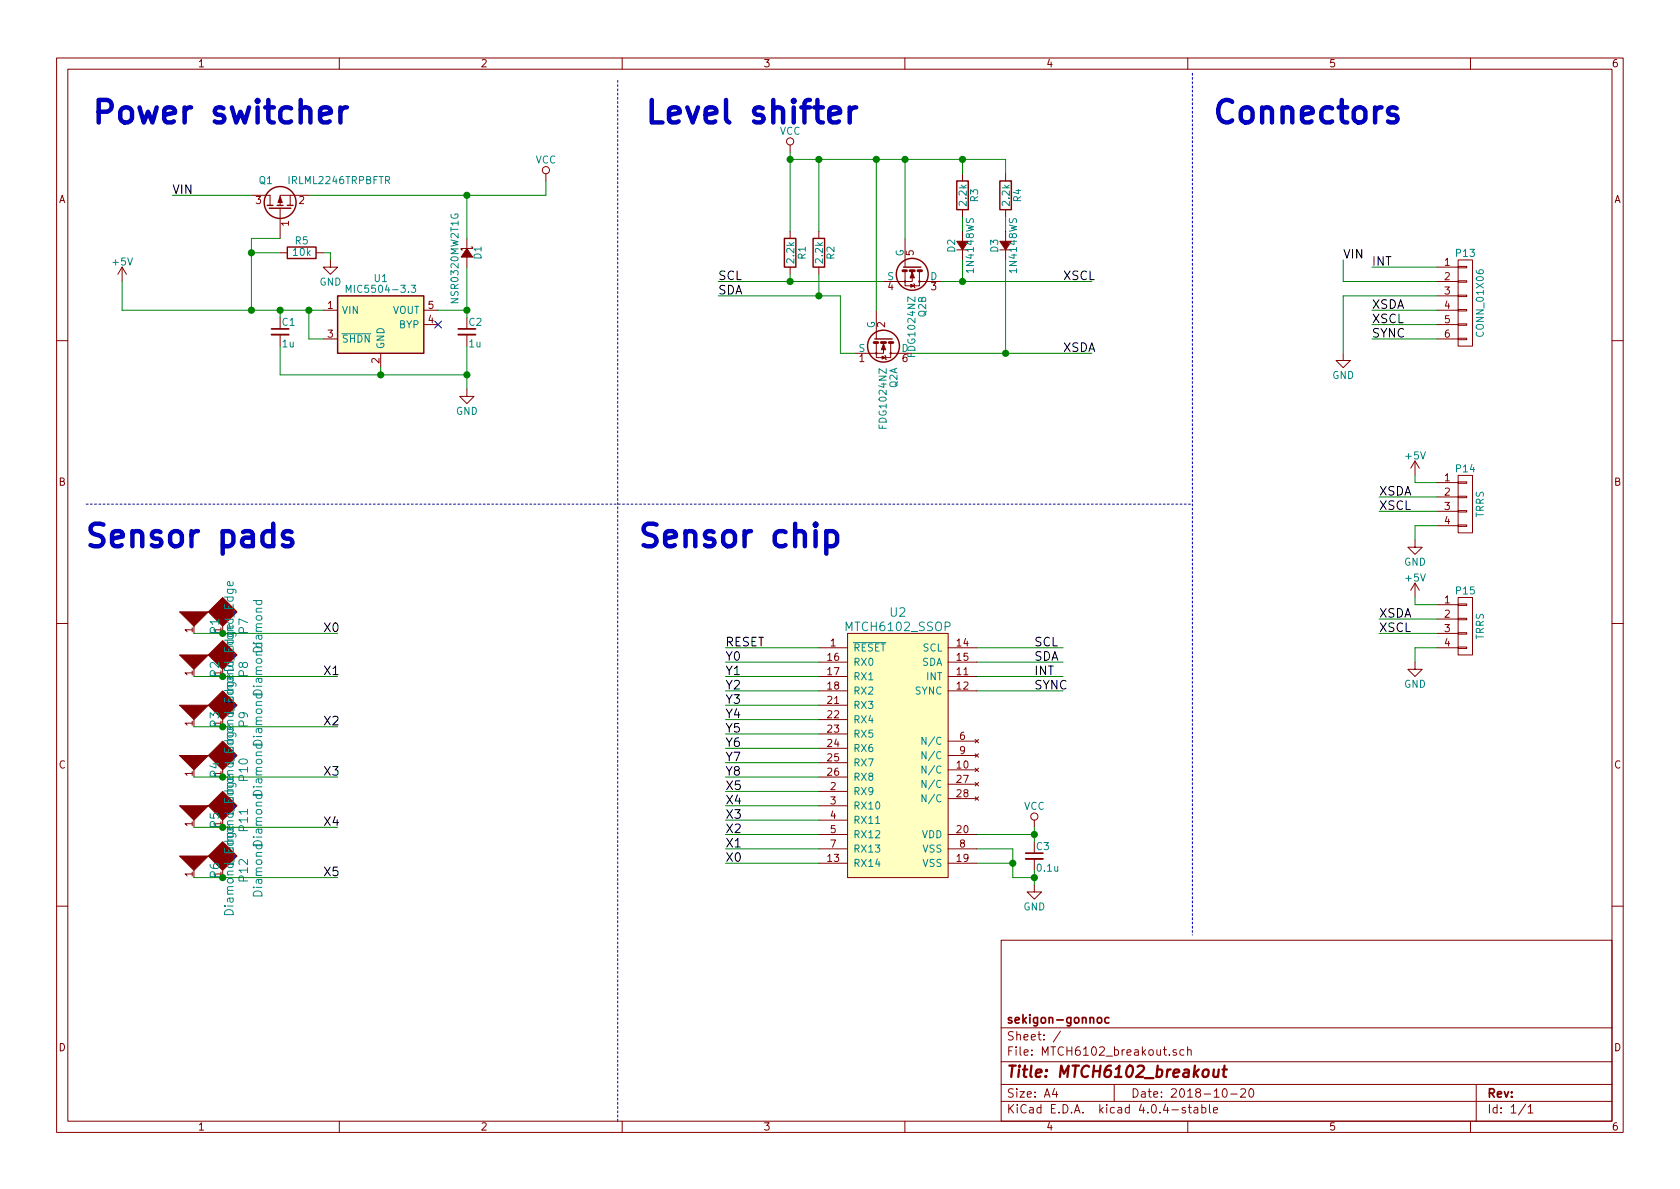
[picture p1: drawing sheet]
EESchema Schematic File Version 2
LIBS:power
LIBS:device
LIBS:transistors
LIBS:conn
LIBS:linear
LIBS:regul
LIBS:74xx
LIBS:cmos4000
LIBS:adc-dac
LIBS:memory
LIBS:xilinx
LIBS:microcontrollers
LIBS:dsp
LIBS:microchip
LIBS:analog_switches
LIBS:motorola
LIBS:texas
LIBS:intel
LIBS:audio
LIBS:interface
LIBS:digital-audio
LIBS:philips
LIBS:display
LIBS:cypress
LIBS:siliconi
LIBS:opto
LIBS:atmel
LIBS:contrib
LIBS:valves
LIBS:MTCH6102_breakout-cache
EELAYER 25 0
EELAYER END
$Descr A4 11693 8268
encoding utf-8
Sheet 1 1
Title "MTCH6102_breakout"
Date "2018-10-20"
Rev ""
Comp "sekigon-gonnoc"
Comment1 ""
Comment2 ""
Comment3 ""
Comment4 ""
$EndDescr
$Comp
L Diamond P7
U 1 1
P 1750 4350
F 0 "P7" H 1750 4300 60  0000 C CNN
F 1 "Diamond" H 1750 4400 60  0000 C CNN
F 2 "MyLib:diamond_top_5mm" H 1750 4350 60  0001 C CNN
F 3 "" H 1750 4350 60  0001 C CNN
	1    1750 4350
	0    1    1    0   
$EndComp
$Comp
L Diamond_Edge P1
U 1 1
P 1550 4350
F 0 "P1" H 1550 4300 60  0000 C CNN
F 1 "Diamond_Edge" H 1550 4400 60  0000 C CNN
F 2 "MyLib:diamond_top_edge" H 1550 4350 60  0001 C CNN
F 3 "" H 1550 4350 60  0001 C CNN
	1    1550 4350
	0    1    1    0   
$EndComp
$Comp
L MTCH6102_SSOP U2
U 1 1
P 6250 4300
F 0 "U2" H 6250 4350 60  0000 C CNN
F 1 "MTCH6102_SSOP" H 6250 4250 60  0000 C CNN
F 2 "Housings_SSOP:SSOP-28_5.3x10.2mm_Pitch0.65mm" H 6250 4300 60  0001 C CNN
F 3 "" H 6250 4300 60  0000 C CNN
	1    6250 4300
	1    0    0    -1  
$EndComp
Text Label 2250 4700 0    60   ~ 0
X1
Text Label 2250 5050 0    60   ~ 0
X2
Text Label 2250 5400 0    60   ~ 0
X3
Text Label 2250 5750 0    60   ~ 0
X4
Text Label 2250 6100 0    60   ~ 0
X5
$Comp
L Diamond P8
U 1 1
P 1750 4650
F 0 "P8" H 1750 4600 60  0000 C CNN
F 1 "Diamond" H 1750 4700 60  0000 C CNN
F 2 "MyLib:diamond_top_5mm" H 1750 4650 60  0001 C CNN
F 3 "" H 1750 4650 60  0001 C CNN
	1    1750 4650
	0    1    1    0   
$EndComp
$Comp
L Diamond_Edge P2
U 1 1
P 1550 4650
F 0 "P2" H 1550 4600 60  0000 C CNN
F 1 "Diamond_Edge" H 1550 4700 60  0000 C CNN
F 2 "MyLib:diamond_top_edge" H 1550 4650 60  0001 C CNN
F 3 "" H 1550 4650 60  0001 C CNN
	1    1550 4650
	0    1    1    0   
$EndComp
$Comp
L Diamond P9
U 1 1
P 1750 5000
F 0 "P9" H 1750 4950 60  0000 C CNN
F 1 "Diamond" H 1750 5050 60  0000 C CNN
F 2 "MyLib:diamond_top_5mm" H 1750 5000 60  0001 C CNN
F 3 "" H 1750 5000 60  0001 C CNN
	1    1750 5000
	0    1    1    0   
$EndComp
$Comp
L Diamond_Edge P3
U 1 1
P 1550 5000
F 0 "P3" H 1550 4950 60  0000 C CNN
F 1 "Diamond_Edge" H 1550 5050 60  0000 C CNN
F 2 "MyLib:diamond_top_edge" H 1550 5000 60  0001 C CNN
F 3 "" H 1550 5000 60  0001 C CNN
	1    1550 5000
	0    1    1    0   
$EndComp
$Comp
L Diamond P10
U 1 1
P 1750 5350
F 0 "P10" H 1750 5300 60  0000 C CNN
F 1 "Diamond" H 1750 5400 60  0000 C CNN
F 2 "MyLib:diamond_top_5mm" H 1750 5350 60  0001 C CNN
F 3 "" H 1750 5350 60  0001 C CNN
	1    1750 5350
	0    1    1    0   
$EndComp
$Comp
L Diamond_Edge P4
U 1 1
P 1550 5350
F 0 "P4" H 1550 5300 60  0000 C CNN
F 1 "Diamond_Edge" H 1550 5400 60  0000 C CNN
F 2 "MyLib:diamond_top_edge" H 1550 5350 60  0001 C CNN
F 3 "" H 1550 5350 60  0001 C CNN
	1    1550 5350
	0    1    1    0   
$EndComp
$Comp
L Diamond P11
U 1 1
P 1750 5700
F 0 "P11" H 1750 5650 60  0000 C CNN
F 1 "Diamond" H 1750 5750 60  0000 C CNN
F 2 "MyLib:diamond_top_5mm" H 1750 5700 60  0001 C CNN
F 3 "" H 1750 5700 60  0001 C CNN
	1    1750 5700
	0    1    1    0   
$EndComp
$Comp
L Diamond_Edge P5
U 1 1
P 1550 5700
F 0 "P5" H 1550 5650 60  0000 C CNN
F 1 "Diamond_Edge" H 1550 5750 60  0000 C CNN
F 2 "MyLib:diamond_top_edge" H 1550 5700 60  0001 C CNN
F 3 "" H 1550 5700 60  0001 C CNN
	1    1550 5700
	0    1    1    0   
$EndComp
$Comp
L Diamond P12
U 1 1
P 1750 6050
F 0 "P12" H 1750 6000 60  0000 C CNN
F 1 "Diamond" H 1750 6100 60  0000 C CNN
F 2 "MyLib:diamond_top_5mm" H 1750 6050 60  0001 C CNN
F 3 "" H 1750 6050 60  0001 C CNN
	1    1750 6050
	0    1    1    0   
$EndComp
$Comp
L Diamond_Edge P6
U 1 1
P 1550 6050
F 0 "P6" H 1550 6000 60  0000 C CNN
F 1 "Diamond_Edge" H 1550 6100 60  0000 C CNN
F 2 "MyLib:diamond_top_edge" H 1550 6050 60  0001 C CNN
F 3 "" H 1550 6050 60  0001 C CNN
	1    1550 6050
	0    1    1    0   
$EndComp
$Comp
L C_Small C3
U 1 1
P 7200 5950
F 0 "C3" H 7210 6020 50  0000 L CNN
F 1 "0.1u" H 7210 5870 50  0000 L CNN
F 2 "Capacitors_SMD:C_0603_HandSoldering" H 7200 5950 50  0001 C CNN
F 3 "" H 7200 5950 50  0000 C CNN
	1    7200 5950
	1    0    0    -1  
$EndComp
$Comp
L GND #PWR7
U 1 1
P 7200 6150
F 0 "#PWR7" H 7200 5900 50  0001 C CNN
F 1 "GND" H 7200 6000 50  0000 C CNN
F 2 "" H 7200 6150 50  0000 C CNN
F 3 "" H 7200 6150 50  0000 C CNN
	1    7200 6150
	1    0    0    -1  
$EndComp
$Comp
L R R1
U 1 1
P 5500 1750
F 0 "R1" V 5580 1750 50  0000 C CNN
F 1 "2.2k" V 5500 1750 50  0000 C CNN
F 2 "Resistors_SMD:R_0603_HandSoldering" V 5430 1750 50  0001 C CNN
F 3 "" H 5500 1750 50  0000 C CNN
	1    5500 1750
	1    0    0    -1  
$EndComp
$Comp
L R R2
U 1 1
P 5700 1750
F 0 "R2" V 5780 1750 50  0000 C CNN
F 1 "2.2k" V 5700 1750 50  0000 C CNN
F 2 "Resistors_SMD:R_0603_HandSoldering" V 5630 1750 50  0001 C CNN
F 3 "" H 5700 1750 50  0000 C CNN
	1    5700 1750
	1    0    0    -1  
$EndComp
$Comp
L LT1761-3.3 U1
U 1 1
P 2650 2250
F 0 "U1" H 2650 2575 50  0000 C CNN
F 1 "MIC5504-3.3" H 2650 2500 50  0000 C CNN
F 2 "TO_SOT_Packages_SMD:SOT-23-5_HandSoldering" H 2700 2000 50  0001 L CNN
F 3 "" H 2650 2250 50  0000 C CNN
	1    2650 2250
	1    0    0    -1  
$EndComp
$Comp
L C_Small C1
U 1 1
P 1950 2300
F 0 "C1" H 1960 2370 50  0000 L CNN
F 1 "1u" H 1960 2220 50  0000 L CNN
F 2 "Capacitors_SMD:C_0603_HandSoldering" H 1950 2300 50  0001 C CNN
F 3 "" H 1950 2300 50  0000 C CNN
	1    1950 2300
	1    0    0    -1  
$EndComp
$Comp
L C_Small C2
U 1 1
P 3250 2300
F 0 "C2" H 3260 2370 50  0000 L CNN
F 1 "1u" H 3260 2220 50  0000 L CNN
F 2 "Capacitors_SMD:C_0603_HandSoldering" H 3250 2300 50  0001 C CNN
F 3 "" H 3250 2300 50  0000 C CNN
	1    3250 2300
	1    0    0    -1  
$EndComp
Text Label 2250 4400 0    60   ~ 0
X0
Text Label 5050 6000 0    60   ~ 0
X0
Text Label 5050 5900 0    60   ~ 0
X1
Text Label 5050 5800 0    60   ~ 0
X2
Text Label 5050 5700 0    60   ~ 0
X3
Text Label 5050 5600 0    60   ~ 0
X4
Text Label 5050 5500 0    60   ~ 0
X5
Text Label 5050 4600 0    60   ~ 0
Y0
Text Label 5050 4700 0    60   ~ 0
Y1
Text Label 5050 4800 0    60   ~ 0
Y2
Text Label 5050 4900 0    60   ~ 0
Y3
Text Label 5050 5000 0    60   ~ 0
Y4
Text Label 5050 5100 0    60   ~ 0
Y5
Text Label 5050 5200 0    60   ~ 0
Y6
Text Label 5050 5300 0    60   ~ 0
Y7
Text Label 5050 5400 0    60   ~ 0
Y8
$Comp
L FDG1024NZ Q2
U 2 1
P 6350 1850
F 0 "Q2" H 6550 1925 50  0000 L CNN
F 1 "FDG1024NZ" H 6550 1850 50  0000 L CNN
F 2 "" H 6550 1775 50  0000 L CIN
F 3 "" H 6350 1850 50  0000 L CNN
	2    6350 1850
	0    1    1    0   
$EndComp
$Comp
L FDG1024NZ Q2
U 1 1
P 6150 2350
F 0 "Q2" H 6350 2425 50  0000 L CNN
F 1 "FDG1024NZ" H 6350 2350 50  0000 L CNN
F 2 "" H 6350 2275 50  0000 L CIN
F 3 "" H 6150 2350 50  0000 L CNN
	1    6150 2350
	0    1    1    0   
$EndComp
$Comp
L D_Small D2
U 1 1
P 6700 1700
F 0 "D2" H 6650 1780 50  0000 L CNN
F 1 "1N4148WS" H 6500 1650 50  0000 L CNN
F 2 "Diodes_SMD:D_SOD-323_HandSoldering" V 6700 1700 50  0001 C CNN
F 3 "" V 6700 1700 50  0000 C CNN
	1    6700 1700
	0    -1   -1   0   
$EndComp
$Comp
L D_Small D3
U 1 1
P 7000 1700
F 0 "D3" H 6950 1780 50  0000 L CNN
F 1 "1N4148WS" H 6800 1650 50  0000 L CNN
F 2 "Diodes_SMD:D_SOD-323_HandSoldering" V 7000 1700 50  0001 C CNN
F 3 "" V 7000 1700 50  0000 C CNN
	1    7000 1700
	0    -1   -1   0   
$EndComp
$Comp
L R R3
U 1 1
P 6700 1350
F 0 "R3" V 6780 1350 50  0000 C CNN
F 1 "2.2k" V 6700 1350 50  0000 C CNN
F 2 "Resistors_SMD:R_0603_HandSoldering" V 6630 1350 50  0001 C CNN
F 3 "" H 6700 1350 50  0000 C CNN
	1    6700 1350
	1    0    0    -1  
$EndComp
$Comp
L R R4
U 1 1
P 7000 1350
F 0 "R4" V 7080 1350 50  0000 C CNN
F 1 "2.2k" V 7000 1350 50  0000 C CNN
F 2 "Resistors_SMD:R_0603_HandSoldering" V 6930 1350 50  0001 C CNN
F 3 "" H 7000 1350 50  0000 C CNN
	1    7000 1350
	1    0    0    -1  
$EndComp
$Comp
L D_Schottky_Small D1
U 1 1
P 3250 1750
F 0 "D1" H 3200 1830 50  0000 L CNN
F 1 "NSR0320MW2T1G" H 2970 1670 50  0000 L CNN
F 2 "Diodes_SMD:D_SOD-323_HandSoldering" V 3250 1750 50  0001 C CNN
F 3 "" V 3250 1750 50  0000 C CNN
	1    3250 1750
	0    1    1    0   
$EndComp
$Comp
L Q_PMOS_GSD Q1
U 1 1
P 1950 1450
F 0 "Q1" V 2150 1600 50  0000 R CNN
F 1 "IRLML2246TRPBFTR" V 2150 1400 50  0000 R CNN
F 2 "TO_SOT_Packages_SMD:SOT-23_Handsoldering" H 2150 1550 50  0001 C CNN
F 3 "" H 1950 1450 50  0000 C CNN
	1    1950 1450
	0    -1   -1   0   
$EndComp
$Comp
L R R5
U 1 1
P 2100 1750
F 0 "R5" V 2180 1750 50  0000 C CNN
F 1 "10k" V 2100 1750 50  0000 C CNN
F 2 "Resistors_SMD:R_0603_HandSoldering" V 2030 1750 50  0001 C CNN
F 3 "" H 2100 1750 50  0000 C CNN
	1    2100 1750
	0    -1   -1   0   
$EndComp
$Comp
L GND #PWR3
U 1 1
P 3250 2700
F 0 "#PWR3" H 3250 2450 50  0001 C CNN
F 1 "GND" H 3250 2550 50  0000 C CNN
F 2 "" H 3250 2700 50  0000 C CNN
F 3 "" H 3250 2700 50  0000 C CNN
	1    3250 2700
	1    0    0    -1  
$EndComp
NoConn ~ 3050 2250
$Comp
L VCC #PWR4
U 1 1
P 3800 1250
F 0 "#PWR4" H 3800 1100 50  0001 C CNN
F 1 "VCC" H 3800 1400 50  0000 C CNN
F 2 "" H 3800 1250 50  0000 C CNN
F 3 "" H 3800 1250 50  0000 C CNN
	1    3800 1250
	1    0    0    -1  
$EndComp
$Comp
L VCC #PWR5
U 1 1
P 5500 1050
F 0 "#PWR5" H 5500 900 50  0001 C CNN
F 1 "VCC" H 5500 1200 50  0000 C CNN
F 2 "" H 5500 1050 50  0000 C CNN
F 3 "" H 5500 1050 50  0000 C CNN
	1    5500 1050
	1    0    0    -1  
$EndComp
$Comp
L VCC #PWR6
U 1 1
P 7200 5750
F 0 "#PWR6" H 7200 5600 50  0001 C CNN
F 1 "VCC" H 7200 5900 50  0000 C CNN
F 2 "" H 7200 5750 50  0000 C CNN
F 3 "" H 7200 5750 50  0000 C CNN
	1    7200 5750
	1    0    0    -1  
$EndComp
$Comp
L CONN_01X04 P14
U 1 1
P 10200 3500
F 0 "P14" H 10200 3750 50  0000 C CNN
F 1 "TRRS" V 10300 3500 50  0000 C CNN
F 2 "MyLib:trrs_jack" H 10200 3500 50  0001 C CNN
F 3 "" H 10200 3500 50  0000 C CNN
	1    10200 3500
	1    0    0    -1  
$EndComp
$Comp
L CONN_01X04 P15
U 1 1
P 10200 4350
F 0 "P15" H 10200 4600 50  0000 C CNN
F 1 "TRRS" V 10300 4350 50  0000 C CNN
F 2 "MyLib:trrs_jack" H 10200 4350 50  0001 C CNN
F 3 "" H 10200 4350 50  0000 C CNN
	1    10200 4350
	1    0    0    -1  
$EndComp
Text Label 5050 4500 0    60   ~ 0
RESET
Text Label 7200 4500 0    60   ~ 0
SCL
Text Label 7200 4600 0    60   ~ 0
SDA
Text Label 7200 4700 0    60   ~ 0
INT
Text Label 7200 4800 0    60   ~ 0
SYNC
Text Label 5000 1950 0    60   ~ 0
SCL
Text Label 5000 2050 0    60   ~ 0
SDA
Text Label 7400 1950 0    60   ~ 0
XSCL
Text Label 7400 2450 0    60   ~ 0
XSDA
$Comp
L CONN_01X06 P13
U 1 1
P 10200 2100
F 0 "P13" H 10200 2450 50  0000 C CNN
F 1 "CONN_01X06" V 10300 2100 50  0000 C CNN
F 2 "Pin_Headers:Pin_Header_Straight_2x03_Pitch2.54mm" H 10200 2100 50  0001 C CNN
F 3 "" H 10200 2100 50  0000 C CNN
	1    10200 2100
	1    0    0    -1  
$EndComp
Text Label 9550 1850 0    60   ~ 0
INT
Text Label 9550 2150 0    60   ~ 0
XSDA
Text Label 9550 2250 0    60   ~ 0
XSCL
Text Label 9550 2350 0    60   ~ 0
SYNC
$Comp
L GND #PWR8
U 1 1
P 9350 2450
F 0 "#PWR8" H 9350 2200 50  0001 C CNN
F 1 "GND" H 9350 2300 50  0000 C CNN
F 2 "" H 9350 2450 50  0000 C CNN
F 3 "" H 9350 2450 50  0000 C CNN
	1    9350 2450
	1    0    0    -1  
$EndComp
$Comp
L +5V #PWR1
U 1 1
P 850 1950
F 0 "#PWR1" H 850 1800 50  0001 C CNN
F 1 "+5V" H 850 2090 50  0000 C CNN
F 2 "" H 850 1950 50  0000 C CNN
F 3 "" H 850 1950 50  0000 C CNN
	1    850  1950
	1    0    0    -1  
$EndComp
$Comp
L +5V #PWR9
U 1 1
P 9850 3300
F 0 "#PWR9" H 9850 3150 50  0001 C CNN
F 1 "+5V" H 9850 3440 50  0000 C CNN
F 2 "" H 9850 3300 50  0000 C CNN
F 3 "" H 9850 3300 50  0000 C CNN
	1    9850 3300
	1    0    0    -1  
$EndComp
$Comp
L GND #PWR10
U 1 1
P 9850 3750
F 0 "#PWR10" H 9850 3500 50  0001 C CNN
F 1 "GND" H 9850 3600 50  0000 C CNN
F 2 "" H 9850 3750 50  0000 C CNN
F 3 "" H 9850 3750 50  0000 C CNN
	1    9850 3750
	1    0    0    -1  
$EndComp
Text Label 9600 3450 0    60   ~ 0
XSDA
Text Label 9600 3550 0    60   ~ 0
XSCL
$Comp
L +5V #PWR11
U 1 1
P 9850 4150
F 0 "#PWR11" H 9850 4000 50  0001 C CNN
F 1 "+5V" H 9850 4290 50  0000 C CNN
F 2 "" H 9850 4150 50  0000 C CNN
F 3 "" H 9850 4150 50  0000 C CNN
	1    9850 4150
	1    0    0    -1  
$EndComp
$Comp
L GND #PWR12
U 1 1
P 9850 4600
F 0 "#PWR12" H 9850 4350 50  0001 C CNN
F 1 "GND" H 9850 4450 50  0000 C CNN
F 2 "" H 9850 4600 50  0000 C CNN
F 3 "" H 9850 4600 50  0000 C CNN
	1    9850 4600
	1    0    0    -1  
$EndComp
Text Label 9600 4300 0    60   ~ 0
XSDA
Text Label 9600 4400 0    60   ~ 0
XSCL
Text Label 9350 1800 0    60   ~ 0
VIN
Text Label 1200 1350 0    60   ~ 0
VIN
$Comp
L GND #PWR2
U 1 1
P 2300 1800
F 0 "#PWR2" H 2300 1550 50  0001 C CNN
F 1 "GND" H 2300 1650 50  0000 C CNN
F 2 "" H 2300 1800 50  0000 C CNN
F 3 "" H 2300 1800 50  0000 C CNN
	1    2300 1800
	1    0    0    -1  
$EndComp
Wire Wire Line
	1350 4400 2350 4400
Connection ~ 1550 4400
Wire Wire Line
	1350 4700 2350 4700
Connection ~ 1550 4700
Wire Wire Line
	1350 5050 2350 5050
Connection ~ 1550 5050
Wire Wire Line
	1350 5400 2350 5400
Connection ~ 1550 5400
Wire Wire Line
	1350 5750 2350 5750
Connection ~ 1550 5750
Wire Wire Line
	1350 6100 2350 6100
Connection ~ 1550 6100
Wire Wire Line
	5700 4600 5050 4600
Wire Wire Line
	5700 4700 5050 4700
Wire Wire Line
	5700 4900 5050 4900
Wire Wire Line
	5700 5000 5050 5000
Wire Wire Line
	5700 5100 5050 5100
Wire Wire Line
	5700 5900 5050 5900
Wire Wire Line
	5700 5600 5050 5600
Wire Wire Line
	5700 5500 5050 5500
Wire Wire Line
	5700 5700 5050 5700
Wire Wire Line
	5700 6000 5050 6000
Wire Wire Line
	5700 5800 5050 5800
Wire Wire Line
	5700 4800 5050 4800
Wire Wire Line
	5700 5200 5050 5200
Wire Wire Line
	5700 5300 5050 5300
Wire Wire Line
	5050 5400 5700 5400
Wire Wire Line
	850  2150 2250 2150
Connection ~ 1950 2150
Wire Wire Line
	3250 1850 3250 2200
Wire Wire Line
	3050 2150 3250 2150
Connection ~ 3250 2150
Wire Wire Line
	2150 1350 3800 1350
Wire Wire Line
	3250 1650 3250 1350
Connection ~ 3250 1350
Wire Wire Line
	1200 1350 1750 1350
Wire Wire Line
	2250 2350 2150 2350
Wire Wire Line
	2150 2350 2150 2150
Connection ~ 2150 2150
Wire Wire Line
	3250 2400 3250 2700
Wire Wire Line
	1950 2600 3250 2600
Wire Wire Line
	1950 2600 1950 2400
Connection ~ 3250 2600
Wire Wire Line
	2650 2550 2650 2600
Connection ~ 2650 2600
Wire Wire Line
	7200 5750 7200 5850
Wire Wire Line
	6800 5800 7200 5800
Connection ~ 7200 5800
Wire Wire Line
	7200 6050 7200 6150
Wire Wire Line
	6800 5900 7050 5900
Wire Wire Line
	7050 5900 7050 6100
Wire Wire Line
	7050 6100 7200 6100
Connection ~ 7200 6100
Wire Wire Line
	6800 6000 7050 6000
Connection ~ 7050 6000
Wire Wire Line
	5000 1950 6150 1950
Wire Wire Line
	5000 2050 5850 2050
Wire Wire Line
	5500 1900 5500 1950
Connection ~ 5500 1950
Wire Wire Line
	5700 1900 5700 2050
Connection ~ 5700 2050
Wire Wire Line
	5850 2050 5850 2450
Wire Wire Line
	5850 2450 5950 2450
Wire Wire Line
	6550 1950 7600 1950
Wire Wire Line
	6350 2450 7600 2450
Wire Wire Line
	6700 1500 6700 1600
Wire Wire Line
	6700 1800 6700 1950
Connection ~ 6700 1950
Wire Wire Line
	7000 1800 7000 2450
Connection ~ 7000 2450
Wire Wire Line
	7000 1600 7000 1500
Wire Wire Line
	3800 1350 3800 1250
Wire Wire Line
	5500 1050 5500 1600
Wire Wire Line
	5500 1100 7000 1100
Wire Wire Line
	7000 1100 7000 1200
Connection ~ 5500 1100
Wire Wire Line
	6700 1200 6700 1100
Connection ~ 6700 1100
Wire Wire Line
	5700 1600 5700 1100
Connection ~ 5700 1100
Wire Wire Line
	5700 4500 5050 4500
Wire Wire Line
	6800 4500 7400 4500
Wire Wire Line
	6800 4600 7400 4600
Wire Wire Line
	6800 4700 7400 4700
Wire Wire Line
	6800 4800 7400 4800
Wire Wire Line
	10000 1850 9550 1850
Wire Wire Line
	9350 1950 10000 1950
Wire Wire Line
	9350 2050 10000 2050
Wire Wire Line
	10000 2150 9550 2150
Wire Wire Line
	10000 2250 9550 2250
Wire Wire Line
	10000 2350 9550 2350
Wire Wire Line
	9350 1800 9350 1950
Wire Wire Line
	9350 2050 9350 2450
Wire Wire Line
	850  1950 850  2150
Wire Wire Line
	10000 3650 9850 3650
Wire Wire Line
	9850 3650 9850 3750
Wire Wire Line
	10000 3350 9850 3350
Wire Wire Line
	9850 3350 9850 3300
Wire Wire Line
	10000 3450 9600 3450
Wire Wire Line
	10000 3550 9600 3550
Wire Wire Line
	10000 4500 9850 4500
Wire Wire Line
	9850 4500 9850 4600
Wire Wire Line
	10000 4200 9850 4200
Wire Wire Line
	9850 4200 9850 4150
Wire Wire Line
	10000 4300 9600 4300
Wire Wire Line
	10000 4400 9600 4400
Wire Wire Line
	6300 1650 6300 1100
Connection ~ 6300 1100
Wire Wire Line
	6100 2150 6100 1100
Connection ~ 6100 1100
Wire Wire Line
	1950 2150 1950 2150
Wire Wire Line
	1950 2150 1950 2200
Wire Wire Line
	1750 1650 1750 2150
Connection ~ 1750 2150
Wire Wire Line
	2300 1800 2300 1750
Wire Wire Line
	2300 1750 2250 1750
Wire Wire Line
	1950 1650 1750 1650
Wire Wire Line
	1950 1750 1750 1750
Connection ~ 1750 1750
Wire Notes Line
	8300 500  8300 6500
Wire Notes Line
	600  3500 8300 3500
Wire Notes Line
	4300 550  4300 7800
Text Notes 4500 850  0    157  ~ 31
Level shifter
Text Notes 650  850  0    157  ~ 31
Power switcher
Text Notes 8450 850  0    157  ~ 31
Connectors
Text Notes 600  3800 0    157  ~ 31
Sensor pads
Text Notes 4450 3800 0    157  ~ 31
Sensor chip
$EndSCHEMATC
